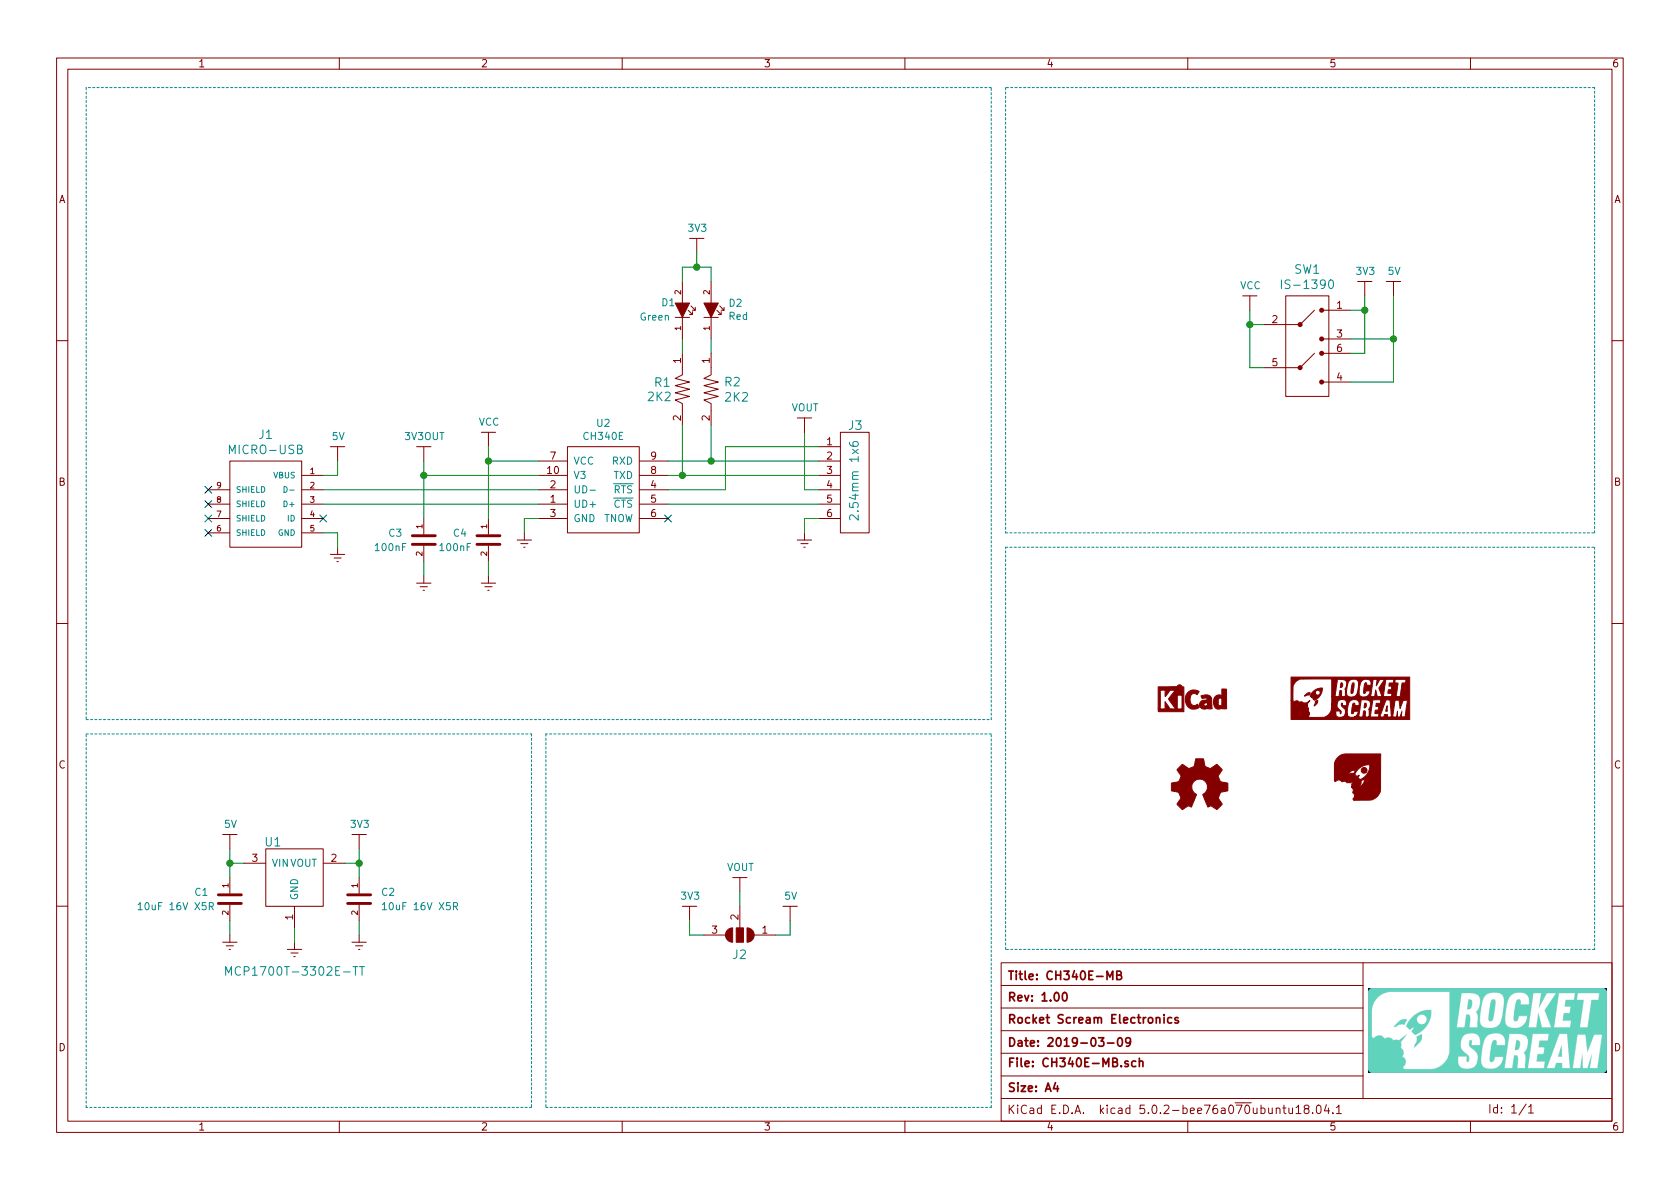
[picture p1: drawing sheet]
EESchema Schematic File Version 4
LIBS:CH340E-MB-cache
EELAYER 26 0
EELAYER END
$Descr A4 11693 8268
encoding utf-8
Sheet 1 1
Title "CH340E-MB"
Date "2019-03-09"
Rev "1.00"
Comp "Rocket Scream Electronics"
Comment1 ""
Comment2 ""
Comment3 ""
Comment4 ""
$EndDescr
$Comp
L RocketScreamKiCadLib:3V3OUT #PWR08
U 1 1
P 2950 3200
F 0 "#PWR08" H 2950 3050 50  0001 C CNN
F 1 "3V3OUT" H 2955 3373 50  0000 C CNN
F 2 "" H 2950 3200 60  0000 C CNN
F 3 "" H 2950 3200 60  0000 C CNN
	1    2950 3200
	1    0    0    -1  
$EndComp
$Comp
L RocketScreamKiCadLib:3V3 #PWR06
U 1 1
P 2500 5900
F 0 "#PWR06" H 2500 5750 50  0001 C CNN
F 1 "3V3" H 2505 6073 50  0000 C CNN
F 2 "" H 2500 5900 60  0000 C CNN
F 3 "" H 2500 5900 60  0000 C CNN
	1    2500 5900
	1    0    0    -1  
$EndComp
$Comp
L RocketScreamKiCadLib:5V #PWR04
U 1 1
P 2350 3200
F 0 "#PWR04" H 2350 3050 50  0001 C CNN
F 1 "5V" H 2355 3373 50  0000 C CNN
F 2 "" H 2350 3200 60  0000 C CNN
F 3 "" H 2350 3200 60  0000 C CNN
	1    2350 3200
	1    0    0    -1  
$EndComp
$Comp
L RocketScreamKiCadLib:GND #PWR05
U 1 1
P 2350 3800
F 0 "#PWR05" H 2350 3550 50  0001 C CNN
F 1 "GND" H 2350 3650 50  0001 C CNN
F 2 "" H 2350 3800 60  0000 C CNN
F 3 "" H 2350 3800 60  0000 C CNN
	1    2350 3800
	1    0    0    -1  
$EndComp
$Comp
L RocketScreamKiCadLib:CH340E U2
U 1 1
P 4200 3400
F 0 "U2" H 4200 3865 50  0000 C CNN
F 1 "CH340E" H 4200 3774 50  0000 C CNN
F 2 "RocketScreamKiCadLib:MSOP-10" H 4200 2950 50  0001 C CNN
F 3 "http://www.wch.cn/download/CH340DS1_PDF.html" H 4200 2850 50  0001 C CNN
	1    4200 3400
	1    0    0    -1  
$EndComp
$Comp
L RocketScreamKiCadLib:MCP1700T-XXX2E-TT U1
U 1 1
P 2050 6000
F 0 "U1" H 1900 6150 60  0000 C CNN
F 1 "MCP1700T-3302E-TT" H 2050 5250 60  0000 C CNN
F 2 "RocketScreamKiCadLib:SOT-23" H 2050 5350 60  0001 C CNN
F 3 "" H 1950 6000 60  0000 C CNN
	1    2050 6000
	1    0    0    -1  
$EndComp
$Comp
L RocketScreamKiCadLib:MICRO-USB J1
U 1 1
P 1850 3500
F 0 "J1" H 1850 3987 60  0000 C CNN
F 1 "MICRO-USB" H 1850 3881 60  0000 C CNN
F 2 "RocketScreamKiCadLib:MICRO-USB" H 1850 3050 60  0001 C CNN
F 3 "" H 1900 3700 60  0000 C CNN
	1    1850 3500
	1    0    0    -1  
$EndComp
Wire Wire Line
	2250 3700 2350 3700
Wire Wire Line
	2350 3700 2350 3800
$Comp
L RocketScreamKiCadLib:GND #PWR012
U 1 1
P 3650 3700
F 0 "#PWR012" H 3650 3450 50  0001 C CNN
F 1 "GND" H 3650 3550 50  0001 C CNN
F 2 "" H 3650 3700 60  0000 C CNN
F 3 "" H 3650 3700 60  0000 C CNN
	1    3650 3700
	1    0    0    -1  
$EndComp
Wire Wire Line
	3750 3600 3650 3600
Wire Wire Line
	3650 3600 3650 3700
NoConn ~ 2250 3600
NoConn ~ 4650 3600
$Comp
L RocketScreamKiCadLib:CAPACITOR-CERAMIC C1
U 1 1
P 1600 6250
F 0 "C1" H 1350 6300 50  0000 L CNN
F 1 "10uF 16V X5R" H 950 6200 50  0000 L CNN
F 2 "RocketScreamKiCadLib:C_0603" H 1600 6050 30  0001 C CNN
F 3 "" H 1600 6250 60  0000 C CNN
	1    1600 6250
	1    0    0    -1  
$EndComp
$Comp
L RocketScreamKiCadLib:CAPACITOR-CERAMIC C4
U 1 1
P 3400 3750
F 0 "C4" H 3150 3800 50  0000 L CNN
F 1 "100nF" H 3050 3700 50  0000 L CNN
F 2 "RocketScreamKiCadLib:C_0603" H 3400 3550 30  0001 C CNN
F 3 "" H 3400 3750 60  0000 C CNN
	1    3400 3750
	1    0    0    -1  
$EndComp
$Comp
L RocketScreamKiCadLib:CAPACITOR-CERAMIC C3
U 1 1
P 2950 3750
F 0 "C3" H 2700 3800 50  0000 L CNN
F 1 "100nF" H 2600 3700 50  0000 L CNN
F 2 "RocketScreamKiCadLib:C_0603" H 2950 3550 30  0001 C CNN
F 3 "" H 2950 3750 60  0000 C CNN
	1    2950 3750
	1    0    0    -1  
$EndComp
$Comp
L RocketScreamKiCadLib:GND #PWR011
U 1 1
P 3400 4000
F 0 "#PWR011" H 3400 3750 50  0001 C CNN
F 1 "GND" H 3400 3850 50  0001 C CNN
F 2 "" H 3400 4000 60  0000 C CNN
F 3 "" H 3400 4000 60  0000 C CNN
	1    3400 4000
	1    0    0    -1  
$EndComp
Wire Wire Line
	2250 3300 2350 3300
Wire Wire Line
	2350 3300 2350 3200
Wire Wire Line
	2950 3300 2950 3600
$Comp
L RocketScreamKiCadLib:GND #PWR09
U 1 1
P 2950 4000
F 0 "#PWR09" H 2950 3750 50  0001 C CNN
F 1 "GND" H 2950 3850 50  0001 C CNN
F 2 "" H 2950 4000 60  0000 C CNN
F 3 "" H 2950 4000 60  0000 C CNN
	1    2950 4000
	1    0    0    -1  
$EndComp
Wire Wire Line
	2950 3900 2950 4000
Wire Wire Line
	2950 3300 3750 3300
Wire Wire Line
	2950 3200 2950 3300
Connection ~ 2950 3300
$Comp
L RocketScreamKiCadLib:VCC #PWR010
U 1 1
P 3400 3100
F 0 "#PWR010" H 3400 2950 50  0001 C CNN
F 1 "VCC" H 3405 3273 50  0000 C CNN
F 2 "" H 3400 3100 60  0000 C CNN
F 3 "" H 3400 3100 60  0000 C CNN
	1    3400 3100
	1    0    0    -1  
$EndComp
Wire Wire Line
	3400 3100 3400 3200
Wire Wire Line
	3400 3200 3750 3200
Wire Wire Line
	2250 3400 3750 3400
Wire Wire Line
	2250 3500 3750 3500
$Comp
L RocketScreamKiCadLib:GND #PWR02
U 1 1
P 1600 6500
F 0 "#PWR02" H 1600 6250 50  0001 C CNN
F 1 "GND" H 1600 6350 50  0001 C CNN
F 2 "" H 1600 6500 60  0000 C CNN
F 3 "" H 1600 6500 60  0000 C CNN
	1    1600 6500
	1    0    0    -1  
$EndComp
$Comp
L RocketScreamKiCadLib:GND #PWR03
U 1 1
P 2050 6550
F 0 "#PWR03" H 2050 6300 50  0001 C CNN
F 1 "GND" H 2050 6400 50  0001 C CNN
F 2 "" H 2050 6550 60  0000 C CNN
F 3 "" H 2050 6550 60  0000 C CNN
	1    2050 6550
	1    0    0    -1  
$EndComp
Wire Wire Line
	2050 6450 2050 6550
Wire Wire Line
	1600 6400 1600 6500
Wire Wire Line
	1700 6000 1600 6000
Wire Wire Line
	1600 6000 1600 6100
$Comp
L RocketScreamKiCadLib:5V #PWR01
U 1 1
P 1600 5900
F 0 "#PWR01" H 1600 5750 50  0001 C CNN
F 1 "5V" H 1605 6073 50  0000 C CNN
F 2 "" H 1600 5900 60  0000 C CNN
F 3 "" H 1600 5900 60  0000 C CNN
	1    1600 5900
	1    0    0    -1  
$EndComp
Wire Wire Line
	1600 5900 1600 6000
Connection ~ 1600 6000
Wire Wire Line
	2400 6000 2500 6000
Wire Wire Line
	2500 6000 2500 5900
$Comp
L RocketScreamKiCadLib:CAPACITOR-CERAMIC C2
U 1 1
P 2500 6250
F 0 "C2" H 2650 6300 50  0000 L CNN
F 1 "10uF 16V X5R" H 2650 6200 50  0000 L CNN
F 2 "RocketScreamKiCadLib:C_0603" H 2500 6050 30  0001 C CNN
F 3 "" H 2500 6250 60  0000 C CNN
	1    2500 6250
	1    0    0    -1  
$EndComp
Wire Wire Line
	2500 6000 2500 6100
Connection ~ 2500 6000
$Comp
L RocketScreamKiCadLib:GND #PWR07
U 1 1
P 2500 6500
F 0 "#PWR07" H 2500 6250 50  0001 C CNN
F 1 "GND" H 2500 6350 50  0001 C CNN
F 2 "" H 2500 6500 60  0000 C CNN
F 3 "" H 2500 6500 60  0000 C CNN
	1    2500 6500
	1    0    0    -1  
$EndComp
Wire Wire Line
	2500 6400 2500 6500
$Comp
L RocketScreamKiCadLib:CONN-HDR-1x6 J3
U 1 1
P 5950 3350
F 0 "J3" H 6000 3750 60  0000 R CNN
F 1 "2.54mm 1x6" V 5950 3650 60  0000 R CNN
F 2 "RocketScreamKiCadLib:RCP_1x6_Pitch2.54mm_RightAngle" H 5950 2800 60  0001 C CNN
F 3 "" H 5950 3100 60  0000 C CNN
	1    5950 3350
	-1   0    0    -1  
$EndComp
$Comp
L RocketScreamKiCadLib:GND #PWR020
U 1 1
P 5600 3700
F 0 "#PWR020" H 5600 3450 50  0001 C CNN
F 1 "GND" H 5600 3550 50  0001 C CNN
F 2 "" H 5600 3700 60  0000 C CNN
F 3 "" H 5600 3700 60  0000 C CNN
	1    5600 3700
	1    0    0    -1  
$EndComp
Wire Wire Line
	5700 3600 5600 3600
Wire Wire Line
	5600 3600 5600 3700
Wire Wire Line
	4650 3400 5050 3400
Wire Wire Line
	5050 3400 5050 3100
Wire Wire Line
	5050 3100 5700 3100
Wire Wire Line
	4650 3500 5700 3500
NoConn ~ 1450 3400
NoConn ~ 1450 3500
NoConn ~ 1450 3600
NoConn ~ 1450 3700
$Comp
L RocketScreamKiCadLib:IS-1390 SW1
U 1 1
P 9100 2400
F 0 "SW1" H 9100 2937 60  0000 C CNN
F 1 "IS-1390" H 9100 2831 60  0000 C CNN
F 2 "RocketScreamKiCadLib:IS-1390" H 9100 1900 60  0001 C CNN
F 3 "" H 9100 2500 60  0000 C CNN
	1    9100 2400
	1    0    0    -1  
$EndComp
$Comp
L RocketScreamKiCadLib:3V3 #PWR014
U 1 1
P 9500 2050
F 0 "#PWR014" H 9500 1900 50  0001 C CNN
F 1 "3V3" H 9505 2223 50  0000 C CNN
F 2 "" H 9500 2050 60  0000 C CNN
F 3 "" H 9500 2050 60  0000 C CNN
	1    9500 2050
	1    0    0    -1  
$EndComp
Wire Wire Line
	9400 2150 9500 2150
Wire Wire Line
	9500 2150 9500 2050
Wire Wire Line
	9400 2450 9500 2450
Wire Wire Line
	9500 2450 9500 2150
Connection ~ 9500 2150
Wire Wire Line
	8800 2250 8700 2250
Wire Wire Line
	8700 2250 8700 2550
Wire Wire Line
	8700 2550 8800 2550
$Comp
L RocketScreamKiCadLib:VCC #PWR013
U 1 1
P 8700 2150
F 0 "#PWR013" H 8700 2000 50  0001 C CNN
F 1 "VCC" H 8705 2323 50  0000 C CNN
F 2 "" H 8700 2150 60  0000 C CNN
F 3 "" H 8700 2150 60  0000 C CNN
	1    8700 2150
	1    0    0    -1  
$EndComp
Wire Wire Line
	8700 2150 8700 2250
Connection ~ 8700 2250
$Comp
L RocketScreamKiCadLib:5V #PWR015
U 1 1
P 9700 2050
F 0 "#PWR015" H 9700 1900 50  0001 C CNN
F 1 "5V" H 9705 2223 50  0000 C CNN
F 2 "" H 9700 2050 60  0000 C CNN
F 3 "" H 9700 2050 60  0000 C CNN
	1    9700 2050
	1    0    0    -1  
$EndComp
Wire Wire Line
	9400 2350 9700 2350
Wire Wire Line
	9700 2350 9700 2050
Wire Wire Line
	9400 2650 9700 2650
Wire Wire Line
	9700 2650 9700 2350
Connection ~ 9700 2350
$Comp
L RocketScreamKiCadLib:LED-SINGLE D2
U 1 1
P 4950 2150
F 0 "D2" V 4996 2032 50  0000 R CNN
F 1 "Red" V 4905 2032 50  0000 R CNN
F 2 "RocketScreamKiCadLib:LED_0603" H 4950 1900 60  0001 C CNN
F 3 "" H 4950 2150 60  0000 C CNN
	1    4950 2150
	0    -1   -1   0   
$EndComp
$Comp
L RocketScreamKiCadLib:LED-SINGLE D1
U 1 1
P 4750 2150
F 0 "D1" V 4800 2300 50  0000 R CNN
F 1 "Green" V 4700 2450 50  0000 R CNN
F 2 "RocketScreamKiCadLib:LED_0603" H 4750 1900 60  0001 C CNN
F 3 "" H 4750 2150 60  0000 C CNN
	1    4750 2150
	0    -1   -1   0   
$EndComp
$Comp
L RocketScreamKiCadLib:RESISTOR R1
U 1 1
P 4750 2700
F 0 "R1" V 4700 2500 60  0000 L CNN
F 1 "2K2" V 4800 2450 60  0000 L CNN
F 2 "RocketScreamKiCadLib:R_0603" H 4750 2500 60  0001 C CNN
F 3 "" H 4750 2700 60  0000 C CNN
	1    4750 2700
	0    1    1    0   
$EndComp
$Comp
L RocketScreamKiCadLib:RESISTOR R2
U 1 1
P 4950 2700
F 0 "R2" V 4897 2788 60  0000 L CNN
F 1 "2K2" V 5003 2788 60  0000 L CNN
F 2 "RocketScreamKiCadLib:R_0603" H 4950 2500 60  0001 C CNN
F 3 "" H 4950 2700 60  0000 C CNN
	1    4950 2700
	0    1    1    0   
$EndComp
Wire Wire Line
	4750 2350 4750 2450
Wire Wire Line
	4950 2350 4950 2450
Wire Wire Line
	4750 2950 4750 3300
Wire Wire Line
	4750 1950 4750 1850
Wire Wire Line
	4750 1850 4850 1850
Wire Wire Line
	4950 1850 4950 1950
$Comp
L RocketScreamKiCadLib:3V3 #PWR016
U 1 1
P 4850 1750
F 0 "#PWR016" H 4850 1600 50  0001 C CNN
F 1 "3V3" H 4855 1923 50  0000 C CNN
F 2 "" H 4850 1750 60  0000 C CNN
F 3 "" H 4850 1750 60  0000 C CNN
	1    4850 1750
	1    0    0    -1  
$EndComp
Wire Wire Line
	4850 1750 4850 1850
Connection ~ 4850 1850
Wire Wire Line
	4850 1850 4950 1850
Wire Wire Line
	4650 3200 4950 3200
Wire Wire Line
	4950 2950 4950 3200
Wire Wire Line
	5700 3400 5600 3400
Wire Wire Line
	5600 3400 5600 3000
Connection ~ 4750 3300
Wire Wire Line
	4750 3300 4650 3300
Connection ~ 4950 3200
Wire Wire Line
	4750 3300 5700 3300
Wire Wire Line
	4950 3200 5700 3200
$Comp
L RocketScreamKiCadLib:JUMPER-2-WAY J2
U 1 1
P 5150 6500
F 0 "J2" H 5150 6640 60  0000 C CNN
F 1 "JUMPER-2-WAY" H 5150 6746 60  0001 C CNN
F 2 "RocketScreamKiCadLib:JUMPER-2-WAY-SMD" H 5150 6150 60  0001 C CNN
F 3 "" H 5050 6500 60  0000 C CNN
	1    5150 6500
	-1   0    0    1   
$EndComp
$Comp
L RocketScreamKiCadLib:5V #PWR021
U 1 1
P 5500 6400
F 0 "#PWR021" H 5500 6250 50  0001 C CNN
F 1 "5V" H 5505 6573 50  0000 C CNN
F 2 "" H 5500 6400 60  0000 C CNN
F 3 "" H 5500 6400 60  0000 C CNN
	1    5500 6400
	1    0    0    -1  
$EndComp
$Comp
L RocketScreamKiCadLib:3V3 #PWR017
U 1 1
P 4800 6400
F 0 "#PWR017" H 4800 6250 50  0001 C CNN
F 1 "3V3" H 4805 6573 50  0000 C CNN
F 2 "" H 4800 6400 60  0000 C CNN
F 3 "" H 4800 6400 60  0000 C CNN
	1    4800 6400
	1    0    0    -1  
$EndComp
Wire Wire Line
	4800 6400 4800 6500
Wire Wire Line
	4800 6500 4900 6500
Wire Wire Line
	5400 6500 5500 6500
Wire Wire Line
	5500 6500 5500 6400
Wire Wire Line
	3400 3900 3400 4000
Wire Wire Line
	3400 3600 3400 3200
Connection ~ 3400 3200
$Comp
L RocketScreamKiCadLib:VOUT #PWR018
U 1 1
P 5150 6200
F 0 "#PWR018" H 5150 6050 50  0001 C CNN
F 1 "VOUT" H 5155 6373 50  0000 C CNN
F 2 "" H 5150 6200 60  0000 C CNN
F 3 "" H 5150 6200 60  0000 C CNN
	1    5150 6200
	1    0    0    -1  
$EndComp
Wire Wire Line
	5150 6200 5150 6300
$Comp
L RocketScreamKiCadLib:VOUT #PWR019
U 1 1
P 5600 3000
F 0 "#PWR019" H 5600 2850 50  0001 C CNN
F 1 "VOUT" H 5605 3173 50  0000 C CNN
F 2 "" H 5600 3000 60  0000 C CNN
F 3 "" H 5600 3000 60  0000 C CNN
	1    5600 3000
	1    0    0    -1  
$EndComp
$Comp
L RocketScreamKiCadLib:LOGO-ROCKET-SCREAM-WITHOUT-TEXT LOGO3
U 1 1
P 9450 5400
F 0 "LOGO3" H 9450 5650 60  0001 C CNN
F 1 "LOGO-ROCKET-SCREAM-WITHOUT-TEXT" H 9400 5150 60  0001 C CNN
F 2 "RocketScreamKiCadLib:LOGO-ROCKET-SCREAM_Without_Text_XXXXSmall" H 9350 5550 60  0001 C CNN
F 3 "" H 9450 5400 60  0001 C CNN
	1    9450 5400
	1    0    0    -1  
$EndComp
$Comp
L RocketScreamKiCadLib:LOGO-OSHW LOGO1
U 1 1
P 8350 5450
F 0 "LOGO1" H 8574 5450 60  0001 L CNN
F 1 "LOGO-OSHW" H 8350 5200 60  0001 C CNN
F 2 "RocketScreamKiCadLib:LOGO-OSHW_XSmall" H 8350 5100 60  0001 C CNN
F 3 "" H 8350 5450 60  0001 C CNN
	1    8350 5450
	1    0    0    -1  
$EndComp
$Comp
L RocketScreamKiCadLib:LOGO-ROCKET-SCREAM-HORIZONTAL LOGO2
U 1 1
P 9400 4850
F 0 "LOGO2" H 9400 4650 60  0001 C CNN
F 1 "LOGO-ROCKET-SCREAM-HORIZONTAL" H 9400 5050 60  0001 C CNN
F 2 "RocketScreamKiCadLib:LOGO-ROCKET-SCREAM_Horizontal_XXSmall" H 9300 4550 50  0001 C CNN
F 3 "" H 9400 4850 50  0001 C CNN
	1    9400 4850
	1    0    0    -1  
$EndComp
$Comp
L RocketScreamKiCadLib:LOGO-KICAD LOGO4
U 1 1
P 8300 4850
F 0 "LOGO4" H 8300 5000 60  0001 C CNN
F 1 "LOGO-KICAD" H 8300 4700 60  0001 C CNN
F 2 "RocketScreamKiCadLib:LOGO-KICAD_XXXSmall" H 8300 4600 60  0001 C CNN
F 3 "" H 8300 4850 60  0001 C CNN
	1    8300 4850
	1    0    0    -1  
$EndComp
Wire Notes Line
	600  5100 3700 5100
Wire Notes Line
	3700 5100 3700 7700
Wire Notes Line
	3700 7700 600  7700
Wire Notes Line
	600  7700 600  5100
Wire Notes Line
	3800 5100 3800 7700
Wire Notes Line
	3800 7700 6900 7700
Wire Notes Line
	6900 7700 6900 5100
Wire Notes Line
	6900 5100 3800 5100
Wire Notes Line
	600  5000 6900 5000
Wire Notes Line
	6900 5000 6900 600 
Wire Notes Line
	6900 600  600  600 
Wire Notes Line
	600  600  600  5000
Wire Notes Line
	7000 600  7000 3700
Wire Notes Line
	7000 3700 11100 3700
Wire Notes Line
	11100 3700 11100 600 
Wire Notes Line
	11100 600  7000 600 
Wire Notes Line
	7000 3800 11100 3800
Wire Notes Line
	11100 3800 11100 6600
Wire Notes Line
	11100 6600 7000 6600
Wire Notes Line
	7000 6600 7000 3800
$EndSCHEMATC
